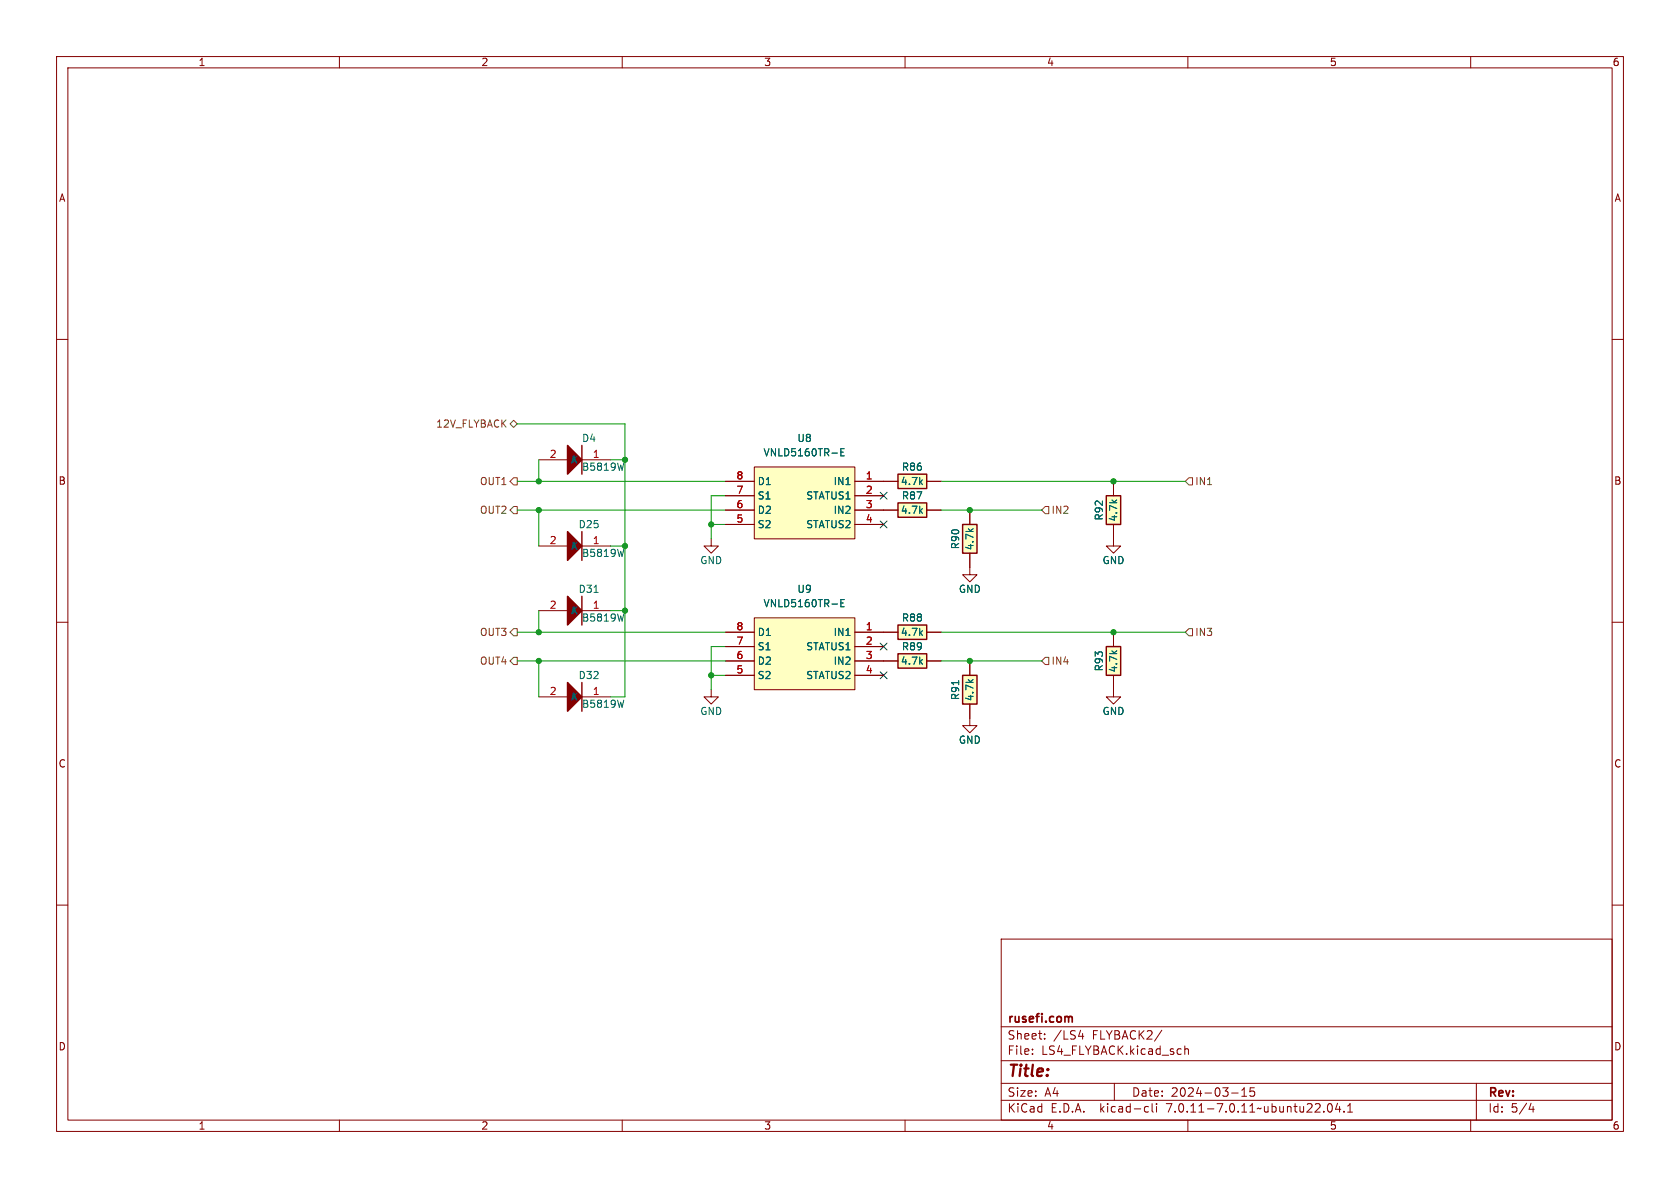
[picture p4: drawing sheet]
<svg xmlns="http://www.w3.org/2000/svg" width="297mm" height="210mm" viewBox="0 0 297 210" stroke-linecap="round" stroke-linejoin="round" font-family="sans-serif">
<g fill="none" stroke="#840000" stroke-width=".18">
<path d="M10 10h277v190h-277zM12 12h273v186h-273zM60 10v2M110 10v2M160 10v2M210 10v2M260 10v2M10 60h2M285 60h2M95.2 81.3h5.1M95.2 96.5h5.1M102.9 81.3h5"/>
<path d="M102.9 96.5h5M125.7 95.3v1.2h-1.2l1.2 1.3 1.3-1.3h-1.3M128.3 90.2h5M128.3 85.1h5M128.3 87.6h5M128.3 92.7h5M133.3 82.6h17.8v12.7h-17.8zM151.1 90.2h7.6M151.1 85.1h7.6M151.1 87.6h5.1M151.1 92.7h5.1M163.8 90.2h2.6"/>
<path d="M163.8 85.1h2.6M171.4 97.8v3.8h-1.2l1.2 1.3 1.3-1.3h-1.3M171.4 90.2v2.5M196.8 92.7v3.8h-1.2l1.2 1.3 1.3-1.3h-1.3M196.8 85.1v2.5M10 110h2M95.2 108h5.1M102.9 108h5M128.3 111.8h5M128.3 114.3h5M128.3 116.8h5M128.3 119.4h5"/>
<path d="M133.3 109.2h17.8v12.7h-17.8zM151.1 111.8h7.6M151.1 114.3h5.1M151.1 116.8h7.6M151.1 119.4h5.1M163.8 111.8h2.6M163.8 116.8h2.6M171.4 116.8v2.6M196.8 119.4v3.8h-1.2l1.2 1.3 1.3-1.3h-1.3M196.8 111.8v2.5M285 110h2M95.2 123.2h5.1"/>
<path d="M102.9 123.2h5M125.7 121.9v1.3h-1.2l1.2 1.3 1.3-1.3h-1.3M171.4 124.5v3.8h-1.2l1.2 1.2 1.3-1.2h-1.3M10 160h2M285 160h2M177 166h108v32h-108zM60 198v2M110 198v2M160 198v2M177 194.5h108M177 191.5h108M177 187.5h108"/>
<path d="M177 181.5h108M182.5 186.3v.1M182.5 185.5v.1M184.7 183.6v.1M184.7 182.8v.1M190.7 183.2h.9M191.4 182.7v1M197 191.5v3M202.6 195.6l.4 .1M203 196.5l-.4 .1M203.7 195.1v1.3l.2 .2M204.5 195.1v.1"/>
<path d="M204.5 195.6v1M205.4 182.1l-1.3 2M209.5 184.9v1.5M209.5 185.5l.2-.1 .3 .1 .1 .9M210 198v2M217.7 193.2h1.2M219.5 193.8h.9M219.5 192.7l.5-.4v1.5M221.7 192.3h-.7v.7l.2-.1h.5l.1 .3-.1 .5-.2 .1-.5-.1M234 196.5v.1M234.9 195.2l.1-.1a.81 .81 0 0 1 .6 .6 .81 .81 0 0 1-.3 .8l-.1 .1a.81 .81 0 0 1-.6-.6 .81 .81 0 0 1 .3-.8zM236.5 195l-.4 1.1h.9"/>
<path d="M236.8 195.6v1M237.6 196.5v.1M238.2 196.6h.9M238.2 195.5l.5-.4v1.5M260 198v2M261 191.5v6.5M270.7 195l-.4 1.1h.9M271 195.6v1"/>
</g>
<path d="M189.1 179.7l.4 .1 .1 .1v.8" fill="none" stroke="#840000" stroke-width=".3"/>
<path d="M102.9 78.7v5.1M102.9 94v5.1M158.7 88.9h5.1v2.5h-5.1zM158.7 83.8h5.1v2.6h-5.1zM170.2 92.7h2.5v5.1h-2.5zM195.6 87.6h2.5v5.1h-2.5zM102.9 105.4v5.1M158.7 110.5h5.1v2.5h-5.1zM158.7 115.6h5.1v2.5h-5.1zM170.2 119.4h2.5v5.1h-2.5zM195.6 114.3h2.5v5.1h-2.5zM102.9 120.7v5" fill="none" stroke="#840000" stroke-width=".25"/>
<g fill="#840000" stroke="#840000" stroke-width=".25">
<path d="M100.3 78.7l2.6 2.6-2.6 2.5z"/>
<path d="M100.3 94l2.6 2.5-2.6 2.6z"/>
<path d="M100.3 120.7l2.6 2.5-2.6 2.5z"/>
<path d="M100.3 105.4l2.6 2.6-2.6 2.5z"/>
</g>
<path d="M148.7 79.9h.4M149.3 79.3h-.6v1.3h.6M110.3 81.9l-.3 1.2M110.3 97.1l-.3 1.3M105 104.7h.7M110.3 108.5l-.3 1.3M148.7 106.6h.4M149.3 106h-.6v1.3h.6M110.3 123.8l-.3 1.2M169.5 120.3v.7" fill="none" stroke="#006464" stroke-width=".18"/>
<g fill="#ffffc2" stroke="#ffffc2" stroke-width=".18">
<path d="M170.2 119.4h2.5v5.1h-2.5z"/>
<path d="M195.6 114.3h2.5v5.1h-2.5z"/>
<path d="M133.3 109.2h17.8v12.7h-17.8z"/>
<path d="M195.6 87.6h2.5v5.1h-2.5z"/>
<path d="M158.7 110.5h5.1v2.5h-5.1z"/>
<path d="M158.7 115.6h5.1v2.5h-5.1z"/>
<path d="M158.7 88.9h5.1v2.5h-5.1z"/>
<path d="M133.3 82.6h17.8v12.7h-17.8z"/>
<path d="M158.7 83.8h5.1v2.6h-5.1z"/>
<path d="M170.2 92.7h2.5v5.1h-2.5z"/>
</g>
<path d="M90.8 74.3l.6 .6-.6 .7-.6-.7zM90.8 84.5h.6v1.2h-.6l-.6-.6zM90.8 89.5h.6v1.3h-.6l-.6-.6zM184.8 89.5h.6v1.3h-.6l-.7-.6zM210.2 84.5h.6v1.2h-.6l-.7-.6zM90.2 116.8l.6-.6h.6v1.3h-.6zM90.8 111.1h.6v1.3h-.6l-.6-.6zM184.8 116.2h.6v1.3h-.6l-.7-.7zM210.2 111.1h.6v1.3h-.6l-.7-.6z" fill="none" stroke="#725600" stroke-width=".18"/>
<g fill="none" stroke="#009600" stroke-width=".18">
<path d="M91.4 74.9h19.1v48.3h-2.6M91.4 85.1h36.9M91.4 90.2h36.9M95.2 81.3v3.8M95.2 90.2v6.3M107.9 96.5h2.6M107.9 81.3h2.6M125.7 92.7h2.6M128.3 87.6h-2.6v7.7M166.4 85.1h43.1M166.4 90.2h17.7M91.4 116.8h36.9"/>
<path d="M91.4 111.8h36.9M95.2 108v3.8M95.2 116.8v6.4M107.9 108h2.6M125.7 119.4h2.6M128.3 114.3h-2.6v7.6M166.4 116.8h17.7M166.4 111.8h43.1"/>
</g>
<path d="M155.6 92.1l1.2 1.2M155.6 87l1.2 1.2M156.8 92.1l-1.2 1.2M156.8 87l-1.2 1.2M155.6 118.8l1.2 1.2M155.6 113.7l1.2 1.2M156.8 118.8l-1.2 1.2M156.8 113.7l-1.2 1.2" fill="none" stroke="#000084" stroke-width=".18"/>
<g fill="#009600" stroke="#009600" stroke-width=".18">
<circle cx="110.5" cy="108" r=".46"/>
<circle cx="110.5" cy="96.5" r=".46"/>
<circle cx="110.5" cy="81.3" r=".46"/>
<circle cx="95.2" cy="116.8" r=".46"/>
<circle cx="95.2" cy="111.8" r=".46"/>
<circle cx="95.2" cy="85.1" r=".46"/>
<circle cx="95.2" cy="90.2" r=".46"/>
<circle cx="171.4" cy="116.8" r=".46"/>
<circle cx="125.7" cy="119.4" r=".46"/>
<circle cx="125.7" cy="92.7" r=".46"/>
<circle cx="196.8" cy="85.1" r=".46"/>
<circle cx="196.8" cy="111.8" r=".46"/>
<circle cx="171.4" cy="90.2" r=".46"/>
</g>
<text font-size="2.8" fill="#840000" x="178" y="190.9">Title:</text>
<g font-size="2.1" fill="#840000">
<text x="178" y="184">Sheet:</text>
<text x="178" y="181.2">rusefi.com</text>
<text x="186.2" y="184">/LS4</text>
<text x="193.2" y="184">FLYBACK2/</text>
<text x="178" y="186.7">File:</text>
<text x="184.1" y="186.7">LS4_FLYBACK.kicad_sch</text>
<text x="178" y="196.9">KiCad</text>
<text x="178" y="194.1">Size:</text>
<text x="184.7" y="194.1">A4</text>
<text x="185.7" y="196.9">E.D.A.</text>
<text x="194.6" y="196.9">kicad-cli</text>
<text x="200" y="194.1">Date:</text>
<text x="206.5" y="196.9">7.0.11-7.0.11~ubuntu22.04.1</text>
<text x="207" y="194.1">2024-03-15</text>
<text x="263" y="194.3">Rev:</text>
<text x="263" y="196.9">Id:</text>
<text x="267.1" y="196.9">5/4</text>
</g>
<g font-size="1.8" fill="#840000">
<text x="35" y="11.9">1</text>
<text x="85" y="11.9">2</text>
<text x="135" y="11.9">3</text>
<text x="185" y="11.9">4</text>
<text x="235" y="11.9">5</text>
<text x="285" y="11.9">6</text>
<text x="10.3" y="35.9">A</text>
<text x="285.3" y="35.9">A</text>
<text x="10.3" y="85.9">B</text>
<text x="285.3" y="85.9">B</text>
<text x="10.3" y="135.9">C</text>
<text x="285.3" y="135.9">C</text>
<text x="10.3" y="185.9">D</text>
<text x="285.3" y="185.9">D</text>
<text x="35" y="199.9">1</text>
<text x="85" y="199.9">2</text>
<text x="135" y="199.9">3</text>
<text x="185" y="199.9">4</text>
<text x="235" y="199.9">5</text>
<text x="285" y="199.9">6</text>
</g>
<g font-size="1.8" fill="#725600">
<text x="77" y="75.8">12V_FLYBACK</text>
<text x="84.7" y="86">OUT1</text>
<text x="211.2" y="86">IN1</text>
<text x="84.7" y="91">OUT2</text>
<text x="185.8" y="91">IN2</text>
<text x="84.7" y="112.6">OUT3</text>
<text x="211.2" y="112.6">IN3</text>
<text x="84.7" y="117.7">OUT4</text>
<text x="185.8" y="117.7">IN4</text>
</g>
<g font-size="1.8" fill="#a90000">
<text x="97.1" y="81">2</text>
<text x="104.7" y="81">1</text>
<text x="130.1" y="89.9">6</text>
<text x="130.1" y="87.4">7</text>
<text x="130.1" y="84.8">8</text>
<text x="153" y="84.8">1</text>
<text x="153" y="87.4">2</text>
<text x="153" y="89.9">3</text>
<text x="130.1" y="92.5">5</text>
<text x="153" y="92.5">4</text>
<text x="97.1" y="96.3">2</text>
<text x="104.7" y="96.3">1</text>
<text x="97.1" y="107.7">2</text>
<text x="104.7" y="107.7">1</text>
<text x="130.1" y="111.5">8</text>
<text x="153" y="111.5">1</text>
<text x="130.1" y="119.1">5</text>
<text x="130.1" y="116.6">6</text>
<text x="130.1" y="114">7</text>
<text x="153" y="114">2</text>
<text x="153" y="116.6">3</text>
<text x="153" y="119.1">4</text>
<text x="97.1" y="122.9">2</text>
<text x="104.7" y="122.9">1</text>
</g>
<g font-size="1.8" fill="#006464">
<text x="100.9" y="82.1">K</text>
<text x="102.8" y="78.3">D4</text>
<text x="102.8" y="83.4">B5819W</text>
<text x="134.9" y="80.9">VNLD5160TR-E</text>
<text x="140.9" y="78.3">U8</text>
<text x="159.3" y="83.4">R86</text>
<text x="133.9" y="88.5">S1</text>
<text x="133.9" y="86">D1</text>
<text x="142.4" y="88.5">STATUS1</text>
<text x="147.3" y="86">IN1</text>
<text x="159.2" y="86">4.7k</text>
<text x="159.3" y="88.5">R87</text>
<text x="102.2" y="93.6">D25</text>
<text x="133.9" y="93.6">S2</text>
<text x="133.9" y="91">D2</text>
<text x="142.4" y="93.6">STATUS2</text>
<text x="147.3" y="91">IN2</text>
<text x="159.2" y="91">4.7k</text>
<text x="195.2" y="92.1" transform="rotate(-90 195.2 92.1)">R92</text>
<text x="197.7" y="92.3" transform="rotate(-90 197.7 92.3)">4.7k</text>
<text x="100.9" y="97.4">K</text>
<text x="102.8" y="98.7">B5819W</text>
<text x="123.7" y="99.9">GND</text>
<text x="169.8" y="97.2" transform="rotate(-90 169.8 97.2)">R90</text>
<text x="172.3" y="97.4" transform="rotate(-90 172.3 97.4)">4.7k</text>
<text x="194.8" y="99.9">GND</text>
<text x="102.2" y="105">D31</text>
<text x="134.9" y="107.5">VNLD5160TR-E</text>
<text x="140.9" y="105">U9</text>
<text x="169.4" y="105">GND</text>
<text x="100.9" y="108.8">K</text>
<text x="102.8" y="110.1">B5819W</text>
<text x="133.9" y="112.6">D1</text>
<text x="147.3" y="112.6">IN1</text>
<text x="159.2" y="112.6">4.7k</text>
<text x="159.3" y="110.1">R88</text>
<text x="133.9" y="117.7">D2</text>
<text x="133.9" y="115.2">S1</text>
<text x="142.4" y="115.2">STATUS1</text>
<text x="147.3" y="117.7">IN2</text>
<text x="159.2" y="117.7">4.7k</text>
<text x="159.3" y="115.2">R89</text>
<text x="195.2" y="118.8" transform="rotate(-90 195.2 118.8)">R93</text>
<text x="197.7" y="119" transform="rotate(-90 197.7 119)">4.7k</text>
<text x="100.9" y="124.1">K</text>
<text x="102.2" y="120.2">D32</text>
<text x="102.8" y="125.3">B5819W</text>
<text x="133.9" y="120.2">S2</text>
<text x="142.4" y="120.2">STATUS2</text>
<text x="169.8" y="123.9" transform="rotate(-90 169.8 123.9)">R91</text>
<text x="172.3" y="124" transform="rotate(-90 172.3 124)">4.7k</text>
<text x="123.7" y="126.6">GND</text>
<text x="169.4" y="131.7">GND</text>
<text x="194.8" y="126.6">GND</text>
</g>
</svg>
